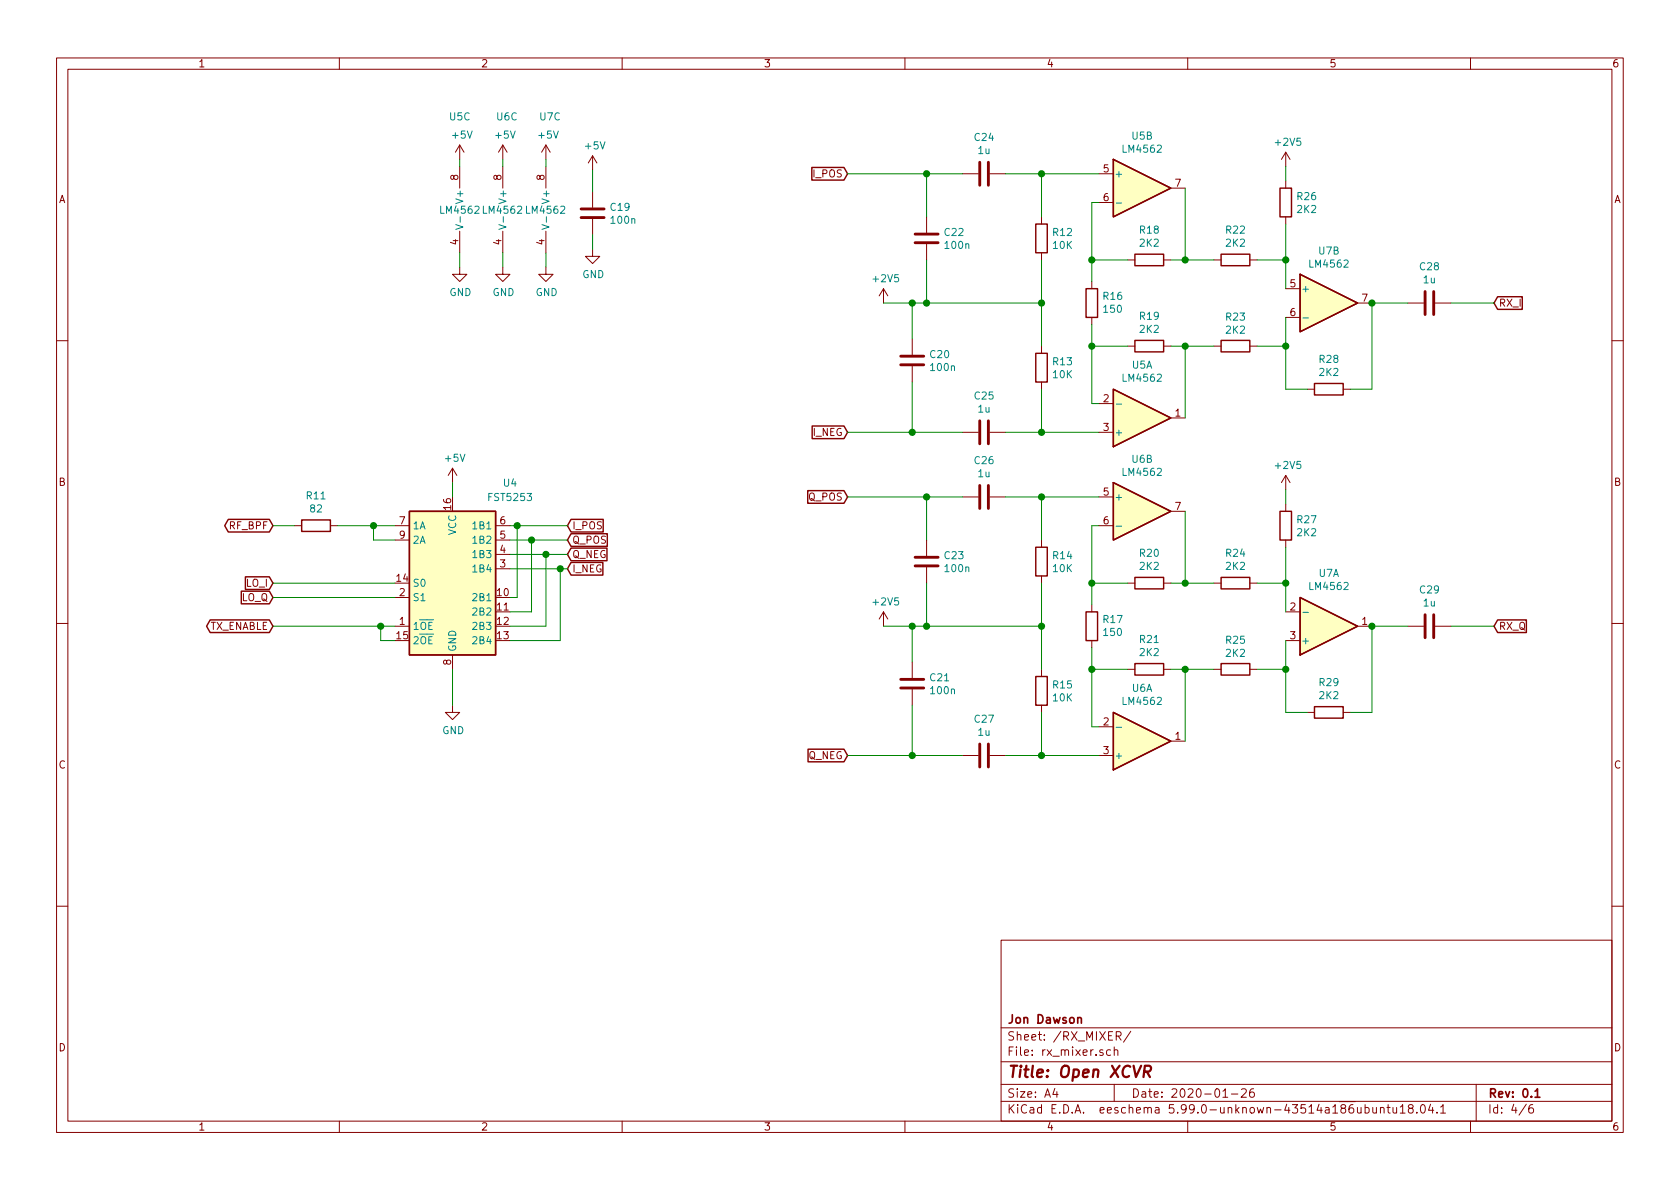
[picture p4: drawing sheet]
EESchema Schematic File Version 5
EELAYER 30 0
EELAYER END
$Descr A4 11693 8268
encoding utf-8
Sheet 4 6
Title "Open XCVR"
Date "2020-01-26"
Rev "0.1"
Comp "Jon Dawson"
Comment1 ""
Comment2 ""
Comment3 ""
Comment4 ""
Comment5 ""
Comment6 ""
Comment7 ""
Comment8 ""
Comment9 ""
$EndDescr
Connection ~ 2600 3650
Connection ~ 2650 4350
Connection ~ 3600 3650
Connection ~ 3700 3750
Connection ~ 3800 3850
Connection ~ 3900 3950
Connection ~ 6350 2100
Connection ~ 6350 3000
Connection ~ 6350 4350
Connection ~ 6350 5250
Connection ~ 6450 1200
Connection ~ 6450 2100
Connection ~ 6450 3450
Connection ~ 6450 4350
Connection ~ 7250 1200
Connection ~ 7250 2100
Connection ~ 7250 3000
Connection ~ 7250 3450
Connection ~ 7250 4350
Connection ~ 7250 5250
Connection ~ 7600 1800
Connection ~ 7600 2400
Connection ~ 7600 4050
Connection ~ 7600 4650
Connection ~ 8250 1800
Connection ~ 8250 2400
Connection ~ 8250 4050
Connection ~ 8250 4650
Connection ~ 8950 1800
Connection ~ 8950 2400
Connection ~ 8950 4050
Connection ~ 8950 4650
Connection ~ 9550 2100
Connection ~ 9550 4350
Wire Wire Line
	1900 3650 2050 3650
Wire Wire Line
	1900 4050 2750 4050
Wire Wire Line
	1900 4150 2750 4150
Wire Wire Line
	1900 4350 2650 4350
Wire Wire Line
	2350 3650 2600 3650
Wire Wire Line
	2600 3650 2750 3650
Wire Wire Line
	2600 3750 2600 3650
Wire Wire Line
	2650 4350 2750 4350
Wire Wire Line
	2650 4450 2650 4350
Wire Wire Line
	2750 3750 2600 3750
Wire Wire Line
	2750 4450 2650 4450
Wire Wire Line
	3150 3350 3150 3450
Wire Wire Line
	3150 4650 3150 4900
Wire Wire Line
	3200 1100 3200 1150
Wire Wire Line
	3200 1750 3200 1850
Wire Wire Line
	3500 1100 3500 1150
Wire Wire Line
	3500 1750 3500 1850
Wire Wire Line
	3550 3650 3600 3650
Wire Wire Line
	3550 3750 3700 3750
Wire Wire Line
	3550 3850 3800 3850
Wire Wire Line
	3550 3950 3900 3950
Wire Wire Line
	3550 4150 3600 4150
Wire Wire Line
	3550 4250 3700 4250
Wire Wire Line
	3550 4350 3800 4350
Wire Wire Line
	3550 4450 3900 4450
Wire Wire Line
	3600 3650 3950 3650
Wire Wire Line
	3600 4150 3600 3650
Wire Wire Line
	3700 3750 3950 3750
Wire Wire Line
	3700 4250 3700 3750
Wire Wire Line
	3800 1100 3800 1150
Wire Wire Line
	3800 1750 3800 1850
Wire Wire Line
	3800 3850 3950 3850
Wire Wire Line
	3800 4350 3800 3850
Wire Wire Line
	3900 3950 3950 3950
Wire Wire Line
	3900 4450 3900 3950
Wire Wire Line
	4125 1175 4125 1325
Wire Wire Line
	4125 1625 4125 1725
Wire Wire Line
	5900 1200 6450 1200
Wire Wire Line
	5900 3000 6350 3000
Wire Wire Line
	5900 3450 6450 3450
Wire Wire Line
	5900 5250 6350 5250
Wire Wire Line
	6150 2100 6350 2100
Wire Wire Line
	6150 4350 6350 4350
Wire Wire Line
	6350 2100 6350 2350
Wire Wire Line
	6350 2100 6450 2100
Wire Wire Line
	6350 2650 6350 3000
Wire Wire Line
	6350 3000 6700 3000
Wire Wire Line
	6350 4350 6350 4600
Wire Wire Line
	6350 4350 6450 4350
Wire Wire Line
	6350 4900 6350 5250
Wire Wire Line
	6350 5250 6700 5250
Wire Wire Line
	6450 1200 6450 1500
Wire Wire Line
	6450 1200 6700 1200
Wire Wire Line
	6450 1800 6450 2100
Wire Wire Line
	6450 2100 7250 2100
Wire Wire Line
	6450 3450 6450 3750
Wire Wire Line
	6450 3450 6700 3450
Wire Wire Line
	6450 4050 6450 4350
Wire Wire Line
	6450 4350 7250 4350
Wire Wire Line
	7000 1200 7250 1200
Wire Wire Line
	7000 3000 7250 3000
Wire Wire Line
	7000 3450 7250 3450
Wire Wire Line
	7000 5250 7250 5250
Wire Wire Line
	7250 1200 7650 1200
Wire Wire Line
	7250 1500 7250 1200
Wire Wire Line
	7250 1800 7250 2100
Wire Wire Line
	7250 2100 7250 2400
Wire Wire Line
	7250 2700 7250 3000
Wire Wire Line
	7250 3000 7650 3000
Wire Wire Line
	7250 3450 7650 3450
Wire Wire Line
	7250 3750 7250 3450
Wire Wire Line
	7250 4050 7250 4350
Wire Wire Line
	7250 4350 7250 4650
Wire Wire Line
	7250 4950 7250 5250
Wire Wire Line
	7250 5250 7650 5250
Wire Wire Line
	7600 1400 7600 1800
Wire Wire Line
	7600 1800 7600 1950
Wire Wire Line
	7600 1800 7850 1800
Wire Wire Line
	7600 2250 7600 2400
Wire Wire Line
	7600 2400 7600 2800
Wire Wire Line
	7600 2400 7850 2400
Wire Wire Line
	7600 3650 7600 4050
Wire Wire Line
	7600 4050 7600 4200
Wire Wire Line
	7600 4050 7850 4050
Wire Wire Line
	7600 4500 7600 4650
Wire Wire Line
	7600 4650 7600 5050
Wire Wire Line
	7600 4650 7850 4650
Wire Wire Line
	7650 1400 7600 1400
Wire Wire Line
	7650 2800 7600 2800
Wire Wire Line
	7650 3650 7600 3650
Wire Wire Line
	7650 5050 7600 5050
Wire Wire Line
	8150 1800 8250 1800
Wire Wire Line
	8150 2400 8250 2400
Wire Wire Line
	8150 4050 8250 4050
Wire Wire Line
	8150 4650 8250 4650
Wire Wire Line
	8250 1300 8250 1800
Wire Wire Line
	8250 1800 8450 1800
Wire Wire Line
	8250 2400 8250 2900
Wire Wire Line
	8250 2400 8450 2400
Wire Wire Line
	8250 3550 8250 4050
Wire Wire Line
	8250 4050 8450 4050
Wire Wire Line
	8250 4650 8250 5150
Wire Wire Line
	8250 4650 8450 4650
Wire Wire Line
	8750 1800 8950 1800
Wire Wire Line
	8750 2400 8950 2400
Wire Wire Line
	8750 4050 8950 4050
Wire Wire Line
	8750 4650 8950 4650
Wire Wire Line
	8950 1150 8950 1250
Wire Wire Line
	8950 1550 8950 1800
Wire Wire Line
	8950 1800 8950 2000
Wire Wire Line
	8950 2200 8950 2400
Wire Wire Line
	8950 2400 8950 2700
Wire Wire Line
	8950 2700 9100 2700
Wire Wire Line
	8950 3400 8950 3500
Wire Wire Line
	8950 3800 8950 4050
Wire Wire Line
	8950 4050 8950 4250
Wire Wire Line
	8950 4450 8950 4650
Wire Wire Line
	8950 4650 8950 4950
Wire Wire Line
	8950 4950 9100 4950
Wire Wire Line
	9400 2700 9550 2700
Wire Wire Line
	9400 4950 9550 4950
Wire Wire Line
	9550 2100 9800 2100
Wire Wire Line
	9550 2700 9550 2100
Wire Wire Line
	9550 4350 9800 4350
Wire Wire Line
	9550 4950 9550 4350
Wire Wire Line
	10100 2100 10400 2100
Wire Wire Line
	10100 4350 10400 4350
Text GLabel 1900 3650 0    50   BiDi ~ 0
RF_BPF
Text GLabel 1900 4050 0    50   Input ~ 0
LO_I
Text GLabel 1900 4150 0    50   Input ~ 0
LO_Q
Text GLabel 1900 4350 0    50   BiDi ~ 0
TX_ENABLE
Text GLabel 3950 3650 2    50   Input ~ 0
I_POS
Text GLabel 3950 3750 2    50   Input ~ 0
Q_POS
Text GLabel 3950 3850 2    50   Input ~ 0
Q_NEG
Text GLabel 3950 3950 2    50   Input ~ 0
I_NEG
Text GLabel 5900 1200 0    50   Input ~ 0
I_POS
Text GLabel 5900 3000 0    50   Input ~ 0
I_NEG
Text GLabel 5900 3450 0    50   Input ~ 0
Q_POS
Text GLabel 5900 5250 0    50   Input ~ 0
Q_NEG
Text GLabel 10400 2100 2    50   Input ~ 0
RX_I
Text GLabel 10400 4350 2    50   Input ~ 0
RX_Q
$Comp
L power:+5V #PWR037
U 1 1
P 3150 3350
F 0 "#PWR037" H 3150 3200 50  0001 C CNN
F 1 "+5V" H 3165 3523 50  0000 C CNN
F 2 "" H 3150 3350 50  0001 C CNN
F 3 "" H 3150 3350 50  0001 C CNN
	1    3150 3350
	1    0    0    -1  
$EndComp
$Comp
L power:+5V #PWR039
U 1 1
P 3200 1100
F 0 "#PWR039" H 3200 950 50  0001 C CNN
F 1 "+5V" H 3215 1273 50  0000 C CNN
F 2 "" H 3200 1100 50  0001 C CNN
F 3 "" H 3200 1100 50  0001 C CNN
	1    3200 1100
	1    0    0    -1  
$EndComp
$Comp
L power:+5V #PWR041
U 1 1
P 3500 1100
F 0 "#PWR041" H 3500 950 50  0001 C CNN
F 1 "+5V" H 3515 1273 50  0000 C CNN
F 2 "" H 3500 1100 50  0001 C CNN
F 3 "" H 3500 1100 50  0001 C CNN
	1    3500 1100
	1    0    0    -1  
$EndComp
$Comp
L power:+5V #PWR043
U 1 1
P 3800 1100
F 0 "#PWR043" H 3800 950 50  0001 C CNN
F 1 "+5V" H 3815 1273 50  0000 C CNN
F 2 "" H 3800 1100 50  0001 C CNN
F 3 "" H 3800 1100 50  0001 C CNN
	1    3800 1100
	1    0    0    -1  
$EndComp
$Comp
L power:+5V #PWR045
U 1 1
P 4125 1175
F 0 "#PWR045" H 4125 1025 50  0001 C CNN
F 1 "+5V" H 4140 1348 50  0000 C CNN
F 2 "" H 4125 1175 50  0001 C CNN
F 3 "" H 4125 1175 50  0001 C CNN
	1    4125 1175
	1    0    0    -1  
$EndComp
$Comp
L power:+2V5 #PWR047
U 1 1
P 6150 2100
F 0 "#PWR047" H 6150 1950 50  0001 C CNN
F 1 "+2V5" H 6165 2273 50  0000 C CNN
F 2 "" H 6150 2100 50  0001 C CNN
F 3 "" H 6150 2100 50  0001 C CNN
	1    6150 2100
	1    0    0    -1  
$EndComp
$Comp
L power:+2V5 #PWR048
U 1 1
P 6150 4350
F 0 "#PWR048" H 6150 4200 50  0001 C CNN
F 1 "+2V5" H 6165 4523 50  0000 C CNN
F 2 "" H 6150 4350 50  0001 C CNN
F 3 "" H 6150 4350 50  0001 C CNN
	1    6150 4350
	1    0    0    -1  
$EndComp
$Comp
L power:+2V5 #PWR049
U 1 1
P 8950 1150
F 0 "#PWR049" H 8950 1000 50  0001 C CNN
F 1 "+2V5" H 8965 1323 50  0000 C CNN
F 2 "" H 8950 1150 50  0001 C CNN
F 3 "" H 8950 1150 50  0001 C CNN
	1    8950 1150
	1    0    0    -1  
$EndComp
$Comp
L power:+2V5 #PWR050
U 1 1
P 8950 3400
F 0 "#PWR050" H 8950 3250 50  0001 C CNN
F 1 "+2V5" H 8965 3573 50  0000 C CNN
F 2 "" H 8950 3400 50  0001 C CNN
F 3 "" H 8950 3400 50  0001 C CNN
	1    8950 3400
	1    0    0    -1  
$EndComp
$Comp
L power:GND #PWR038
U 1 1
P 3150 4900
F 0 "#PWR038" H 3150 4650 50  0001 C CNN
F 1 "GND" H 3155 4727 50  0000 C CNN
F 2 "" H 3150 4900 50  0001 C CNN
F 3 "" H 3150 4900 50  0001 C CNN
	1    3150 4900
	1    0    0    -1  
$EndComp
$Comp
L power:GND #PWR040
U 1 1
P 3200 1850
F 0 "#PWR040" H 3200 1600 50  0001 C CNN
F 1 "GND" H 3205 1677 50  0000 C CNN
F 2 "" H 3200 1850 50  0001 C CNN
F 3 "" H 3200 1850 50  0001 C CNN
	1    3200 1850
	1    0    0    -1  
$EndComp
$Comp
L power:GND #PWR042
U 1 1
P 3500 1850
F 0 "#PWR042" H 3500 1600 50  0001 C CNN
F 1 "GND" H 3505 1677 50  0000 C CNN
F 2 "" H 3500 1850 50  0001 C CNN
F 3 "" H 3500 1850 50  0001 C CNN
	1    3500 1850
	1    0    0    -1  
$EndComp
$Comp
L power:GND #PWR044
U 1 1
P 3800 1850
F 0 "#PWR044" H 3800 1600 50  0001 C CNN
F 1 "GND" H 3805 1677 50  0000 C CNN
F 2 "" H 3800 1850 50  0001 C CNN
F 3 "" H 3800 1850 50  0001 C CNN
	1    3800 1850
	1    0    0    -1  
$EndComp
$Comp
L power:GND #PWR046
U 1 1
P 4125 1725
F 0 "#PWR046" H 4125 1475 50  0001 C CNN
F 1 "GND" H 4130 1552 50  0000 C CNN
F 2 "" H 4125 1725 50  0001 C CNN
F 3 "" H 4125 1725 50  0001 C CNN
	1    4125 1725
	1    0    0    -1  
$EndComp
$Comp
L Device:R R11
U 1 1
P 2200 3650
F 0 "R11" V 2406 3650 50  0000 C CNN
F 1 "82" V 2315 3650 50  0000 C CNN
F 2 "Resistor_SMD:R_0805_2012Metric" V 2130 3650 50  0001 C CNN
F 3 "~" H 2200 3650 50  0001 C CNN
	1    2200 3650
	0    -1   -1   0   
$EndComp
$Comp
L Device:R R12
U 1 1
P 7250 1650
F 0 "R12" H 7320 1695 50  0000 L CNN
F 1 "10K" H 7320 1605 50  0000 L CNN
F 2 "Resistor_SMD:R_0805_2012Metric" V 7180 1650 50  0001 C CNN
F 3 "~" H 7250 1650 50  0001 C CNN
	1    7250 1650
	1    0    0    -1  
$EndComp
$Comp
L Device:R R13
U 1 1
P 7250 2550
F 0 "R13" H 7320 2595 50  0000 L CNN
F 1 "10K" H 7320 2505 50  0000 L CNN
F 2 "Resistor_SMD:R_0805_2012Metric" V 7180 2550 50  0001 C CNN
F 3 "~" H 7250 2550 50  0001 C CNN
	1    7250 2550
	1    0    0    -1  
$EndComp
$Comp
L Device:R R14
U 1 1
P 7250 3900
F 0 "R14" H 7320 3945 50  0000 L CNN
F 1 "10K" H 7320 3855 50  0000 L CNN
F 2 "Resistor_SMD:R_0805_2012Metric" V 7180 3900 50  0001 C CNN
F 3 "~" H 7250 3900 50  0001 C CNN
	1    7250 3900
	1    0    0    -1  
$EndComp
$Comp
L Device:R R15
U 1 1
P 7250 4800
F 0 "R15" H 7320 4845 50  0000 L CNN
F 1 "10K" H 7320 4755 50  0000 L CNN
F 2 "Resistor_SMD:R_0805_2012Metric" V 7180 4800 50  0001 C CNN
F 3 "~" H 7250 4800 50  0001 C CNN
	1    7250 4800
	1    0    0    -1  
$EndComp
$Comp
L Device:R R16
U 1 1
P 7600 2100
F 0 "R16" H 7530 2055 50  0000 R CNN
F 1 "150" H 7530 2145 50  0000 R CNN
F 2 "Resistor_SMD:R_0805_2012Metric" V 7530 2100 50  0001 C CNN
F 3 "~" H 7600 2100 50  0001 C CNN
	1    7600 2100
	-1   0    0    1   
$EndComp
$Comp
L Device:R R17
U 1 1
P 7600 4350
F 0 "R17" H 7530 4305 50  0000 R CNN
F 1 "150" H 7530 4395 50  0000 R CNN
F 2 "Resistor_SMD:R_0805_2012Metric" V 7530 4350 50  0001 C CNN
F 3 "~" H 7600 4350 50  0001 C CNN
	1    7600 4350
	-1   0    0    1   
$EndComp
$Comp
L Device:R R18
U 1 1
P 8000 1800
F 0 "R18" V 8206 1800 50  0000 C CNN
F 1 "2K2" V 8115 1800 50  0000 C CNN
F 2 "Resistor_SMD:R_0805_2012Metric" V 7930 1800 50  0001 C CNN
F 3 "~" H 8000 1800 50  0001 C CNN
	1    8000 1800
	0    -1   -1   0   
$EndComp
$Comp
L Device:R R19
U 1 1
P 8000 2400
F 0 "R19" V 8206 2400 50  0000 C CNN
F 1 "2K2" V 8115 2400 50  0000 C CNN
F 2 "Resistor_SMD:R_0805_2012Metric" V 7930 2400 50  0001 C CNN
F 3 "~" H 8000 2400 50  0001 C CNN
	1    8000 2400
	0    -1   -1   0   
$EndComp
$Comp
L Device:R R20
U 1 1
P 8000 4050
F 0 "R20" V 8206 4050 50  0000 C CNN
F 1 "2K2" V 8115 4050 50  0000 C CNN
F 2 "Resistor_SMD:R_0805_2012Metric" V 7930 4050 50  0001 C CNN
F 3 "~" H 8000 4050 50  0001 C CNN
	1    8000 4050
	0    -1   -1   0   
$EndComp
$Comp
L Device:R R21
U 1 1
P 8000 4650
F 0 "R21" V 8206 4650 50  0000 C CNN
F 1 "2K2" V 8115 4650 50  0000 C CNN
F 2 "Resistor_SMD:R_0805_2012Metric" V 7930 4650 50  0001 C CNN
F 3 "~" H 8000 4650 50  0001 C CNN
	1    8000 4650
	0    -1   -1   0   
$EndComp
$Comp
L Device:R R22
U 1 1
P 8600 1800
F 0 "R22" V 8806 1800 50  0000 C CNN
F 1 "2K2" V 8715 1800 50  0000 C CNN
F 2 "Resistor_SMD:R_0805_2012Metric" V 8530 1800 50  0001 C CNN
F 3 "~" H 8600 1800 50  0001 C CNN
	1    8600 1800
	0    -1   -1   0   
$EndComp
$Comp
L Device:R R23
U 1 1
P 8600 2400
F 0 "R23" V 8394 2400 50  0000 C CNN
F 1 "2K2" V 8485 2400 50  0000 C CNN
F 2 "Resistor_SMD:R_0805_2012Metric" V 8530 2400 50  0001 C CNN
F 3 "~" H 8600 2400 50  0001 C CNN
	1    8600 2400
	0    1    1    0   
$EndComp
$Comp
L Device:R R24
U 1 1
P 8600 4050
F 0 "R24" V 8806 4050 50  0000 C CNN
F 1 "2K2" V 8715 4050 50  0000 C CNN
F 2 "Resistor_SMD:R_0805_2012Metric" V 8530 4050 50  0001 C CNN
F 3 "~" H 8600 4050 50  0001 C CNN
	1    8600 4050
	0    -1   -1   0   
$EndComp
$Comp
L Device:R R25
U 1 1
P 8600 4650
F 0 "R25" V 8394 4650 50  0000 C CNN
F 1 "2K2" V 8485 4650 50  0000 C CNN
F 2 "Resistor_SMD:R_0805_2012Metric" V 8530 4650 50  0001 C CNN
F 3 "~" H 8600 4650 50  0001 C CNN
	1    8600 4650
	0    1    1    0   
$EndComp
$Comp
L Device:R R26
U 1 1
P 8950 1400
F 0 "R26" H 9020 1445 50  0000 L CNN
F 1 "2K2" H 9020 1355 50  0000 L CNN
F 2 "Resistor_SMD:R_0805_2012Metric" V 8880 1400 50  0001 C CNN
F 3 "~" H 8950 1400 50  0001 C CNN
	1    8950 1400
	1    0    0    -1  
$EndComp
$Comp
L Device:R R27
U 1 1
P 8950 3650
F 0 "R27" H 9020 3695 50  0000 L CNN
F 1 "2K2" H 9020 3605 50  0000 L CNN
F 2 "Resistor_SMD:R_0805_2012Metric" V 8880 3650 50  0001 C CNN
F 3 "~" H 8950 3650 50  0001 C CNN
	1    8950 3650
	1    0    0    -1  
$EndComp
$Comp
L Device:R R28
U 1 1
P 9250 2700
F 0 "R28" V 9456 2700 50  0000 C CNN
F 1 "2K2" V 9365 2700 50  0000 C CNN
F 2 "Resistor_SMD:R_0805_2012Metric" V 9180 2700 50  0001 C CNN
F 3 "~" H 9250 2700 50  0001 C CNN
	1    9250 2700
	0    -1   -1   0   
$EndComp
$Comp
L Device:R R29
U 1 1
P 9250 4950
F 0 "R29" V 9456 4950 50  0000 C CNN
F 1 "2K2" V 9365 4950 50  0000 C CNN
F 2 "Resistor_SMD:R_0805_2012Metric" V 9180 4950 50  0001 C CNN
F 3 "~" H 9250 4950 50  0001 C CNN
	1    9250 4950
	0    -1   -1   0   
$EndComp
$Comp
L Amplifier_Operational:LM4562 U5
U 3 1
P 3300 1450
F 0 "U5" H 3200 2100 50  0000 C CNN
F 1 "LM4562" H 3200 1450 50  0000 C CNN
F 2 "Package_SO:SOIC-8_3.9x4.9mm_P1.27mm" H 3300 1450 50  0001 C CNN
F 3 "http://www.ti.com/lit/ds/symlink/lm4562.pdf" H 3300 1450 50  0001 C CNN
	3    3300 1450
	1    0    0    -1  
$EndComp
$Comp
L Amplifier_Operational:LM4562 U6
U 3 1
P 3600 1450
F 0 "U6" H 3450 2100 50  0000 L CNN
F 1 "LM4562" H 3350 1450 50  0000 L CNN
F 2 "Package_SO:SOIC-8_3.9x4.9mm_P1.27mm" H 3600 1450 50  0001 C CNN
F 3 "http://www.ti.com/lit/ds/symlink/lm4562.pdf" H 3600 1450 50  0001 C CNN
	3    3600 1450
	1    0    0    -1  
$EndComp
$Comp
L Amplifier_Operational:LM4562 U7
U 3 1
P 3900 1450
F 0 "U7" H 3750 2100 50  0000 L CNN
F 1 "LM4562" H 3650 1450 50  0000 L CNN
F 2 "Package_SO:SOIC-8_3.9x4.9mm_P1.27mm" H 3900 1450 50  0001 C CNN
F 3 "http://www.ti.com/lit/ds/symlink/lm4562.pdf" H 3900 1450 50  0001 C CNN
	3    3900 1450
	1    0    0    -1  
$EndComp
$Comp
L Device:C C19
U 1 1
P 4125 1475
F 0 "C19" H 4240 1520 50  0000 L CNN
F 1 "100n" H 4240 1430 50  0000 L CNN
F 2 "Capacitor_SMD:C_0805_2012Metric" H 4163 1325 50  0001 C CNN
F 3 "~" H 4125 1475 50  0001 C CNN
	1    4125 1475
	1    0    0    -1  
$EndComp
$Comp
L Device:C C20
U 1 1
P 6350 2500
F 0 "C20" H 6465 2545 50  0000 L CNN
F 1 "100n" H 6465 2455 50  0000 L CNN
F 2 "Capacitor_SMD:C_0805_2012Metric" H 6388 2350 50  0001 C CNN
F 3 "~" H 6350 2500 50  0001 C CNN
	1    6350 2500
	1    0    0    -1  
$EndComp
$Comp
L Device:C C21
U 1 1
P 6350 4750
F 0 "C21" H 6465 4795 50  0000 L CNN
F 1 "100n" H 6465 4705 50  0000 L CNN
F 2 "Capacitor_SMD:C_0805_2012Metric" H 6388 4600 50  0001 C CNN
F 3 "~" H 6350 4750 50  0001 C CNN
	1    6350 4750
	1    0    0    -1  
$EndComp
$Comp
L Device:C C22
U 1 1
P 6450 1650
F 0 "C22" H 6565 1695 50  0000 L CNN
F 1 "100n" H 6565 1605 50  0000 L CNN
F 2 "Capacitor_SMD:C_0805_2012Metric" H 6488 1500 50  0001 C CNN
F 3 "~" H 6450 1650 50  0001 C CNN
	1    6450 1650
	1    0    0    -1  
$EndComp
$Comp
L Device:C C23
U 1 1
P 6450 3900
F 0 "C23" H 6565 3945 50  0000 L CNN
F 1 "100n" H 6565 3855 50  0000 L CNN
F 2 "Capacitor_SMD:C_0805_2012Metric" H 6488 3750 50  0001 C CNN
F 3 "~" H 6450 3900 50  0001 C CNN
	1    6450 3900
	1    0    0    -1  
$EndComp
$Comp
L Device:C C24
U 1 1
P 6850 1200
F 0 "C24" V 7101 1200 50  0000 C CNN
F 1 "1u" V 7010 1200 50  0000 C CNN
F 2 "Capacitor_SMD:C_0805_2012Metric" H 6888 1050 50  0001 C CNN
F 3 "~" H 6850 1200 50  0001 C CNN
	1    6850 1200
	0    -1   -1   0   
$EndComp
$Comp
L Device:C C25
U 1 1
P 6850 3000
F 0 "C25" V 7101 3000 50  0000 C CNN
F 1 "1u" V 7010 3000 50  0000 C CNN
F 2 "Capacitor_SMD:C_0805_2012Metric" H 6888 2850 50  0001 C CNN
F 3 "~" H 6850 3000 50  0001 C CNN
	1    6850 3000
	0    -1   -1   0   
$EndComp
$Comp
L Device:C C26
U 1 1
P 6850 3450
F 0 "C26" V 7101 3450 50  0000 C CNN
F 1 "1u" V 7010 3450 50  0000 C CNN
F 2 "Capacitor_SMD:C_0805_2012Metric" H 6888 3300 50  0001 C CNN
F 3 "~" H 6850 3450 50  0001 C CNN
	1    6850 3450
	0    -1   -1   0   
$EndComp
$Comp
L Device:C C27
U 1 1
P 6850 5250
F 0 "C27" V 7101 5250 50  0000 C CNN
F 1 "1u" V 7010 5250 50  0000 C CNN
F 2 "Capacitor_SMD:C_0805_2012Metric" H 6888 5100 50  0001 C CNN
F 3 "~" H 6850 5250 50  0001 C CNN
	1    6850 5250
	0    -1   -1   0   
$EndComp
$Comp
L Device:C C28
U 1 1
P 9950 2100
F 0 "C28" V 10201 2100 50  0000 C CNN
F 1 "1u" V 10110 2100 50  0000 C CNN
F 2 "Capacitor_SMD:C_0805_2012Metric" H 9988 1950 50  0001 C CNN
F 3 "~" H 9950 2100 50  0001 C CNN
	1    9950 2100
	0    -1   -1   0   
$EndComp
$Comp
L Device:C C29
U 1 1
P 9950 4350
F 0 "C29" V 10201 4350 50  0000 C CNN
F 1 "1u" V 10110 4350 50  0000 C CNN
F 2 "Capacitor_SMD:C_0805_2012Metric" H 9988 4200 50  0001 C CNN
F 3 "~" H 9950 4350 50  0001 C CNN
	1    9950 4350
	0    -1   -1   0   
$EndComp
$Comp
L Amplifier_Operational:LM4562 U5
U 2 1
P 7950 1300
F 0 "U5" H 7950 1666 50  0000 C CNN
F 1 "LM4562" H 7950 1575 50  0000 C CNN
F 2 "Package_SO:SOIC-8_3.9x4.9mm_P1.27mm" H 7950 1300 50  0001 C CNN
F 3 "http://www.ti.com/lit/ds/symlink/lm4562.pdf" H 7950 1300 50  0001 C CNN
	2    7950 1300
	1    0    0    -1  
$EndComp
$Comp
L Amplifier_Operational:LM4562 U5
U 1 1
P 7950 2900
F 0 "U5" H 7950 2534 50  0000 C CNN
F 1 "LM4562" H 7950 2625 50  0000 C CNN
F 2 "Package_SO:SOIC-8_3.9x4.9mm_P1.27mm" H 7950 2900 50  0001 C CNN
F 3 "http://www.ti.com/lit/ds/symlink/lm4562.pdf" H 7950 2900 50  0001 C CNN
	1    7950 2900
	1    0    0    1   
$EndComp
$Comp
L Amplifier_Operational:LM4562 U6
U 2 1
P 7950 3550
F 0 "U6" H 7950 3916 50  0000 C CNN
F 1 "LM4562" H 7950 3825 50  0000 C CNN
F 2 "Package_SO:SOIC-8_3.9x4.9mm_P1.27mm" H 7950 3550 50  0001 C CNN
F 3 "http://www.ti.com/lit/ds/symlink/lm4562.pdf" H 7950 3550 50  0001 C CNN
	2    7950 3550
	1    0    0    -1  
$EndComp
$Comp
L Amplifier_Operational:LM4562 U6
U 1 1
P 7950 5150
F 0 "U6" H 7950 4784 50  0000 C CNN
F 1 "LM4562" H 7950 4875 50  0000 C CNN
F 2 "Package_SO:SOIC-8_3.9x4.9mm_P1.27mm" H 7950 5150 50  0001 C CNN
F 3 "http://www.ti.com/lit/ds/symlink/lm4562.pdf" H 7950 5150 50  0001 C CNN
	1    7950 5150
	1    0    0    1   
$EndComp
$Comp
L Amplifier_Operational:LM4562 U7
U 2 1
P 9250 2100
F 0 "U7" H 9250 2466 50  0000 C CNN
F 1 "LM4562" H 9250 2375 50  0000 C CNN
F 2 "Package_SO:SOIC-8_3.9x4.9mm_P1.27mm" H 9250 2100 50  0001 C CNN
F 3 "http://www.ti.com/lit/ds/symlink/lm4562.pdf" H 9250 2100 50  0001 C CNN
	2    9250 2100
	1    0    0    -1  
$EndComp
$Comp
L Amplifier_Operational:LM4562 U7
U 1 1
P 9250 4350
F 0 "U7" H 9250 3984 50  0000 C CNN
F 1 "LM4562" H 9250 4075 50  0000 C CNN
F 2 "Package_SO:SOIC-8_3.9x4.9mm_P1.27mm" H 9250 4350 50  0001 C CNN
F 3 "http://www.ti.com/lit/ds/symlink/lm4562.pdf" H 9250 4350 50  0001 C CNN
	1    9250 4350
	1    0    0    1   
$EndComp
$Comp
L xcvr_components:FST5253 U4
U 1 1
P 3150 4050
F 0 "U4" H 3550 4750 50  0000 C CNN
F 1 "FST5253" H 3550 4650 50  0000 C CNN
F 2 "Package_SO:SOIC-16_3.9x9.9mm_P1.27mm" H 3150 4050 50  0001 C CNN
F 3 "http://www.ti.com/lit/gpn/sn74cbt3253" H 3150 4050 50  0001 C CNN
	1    3150 4050
	1    0    0    -1  
$EndComp
$EndSCHEMATC
